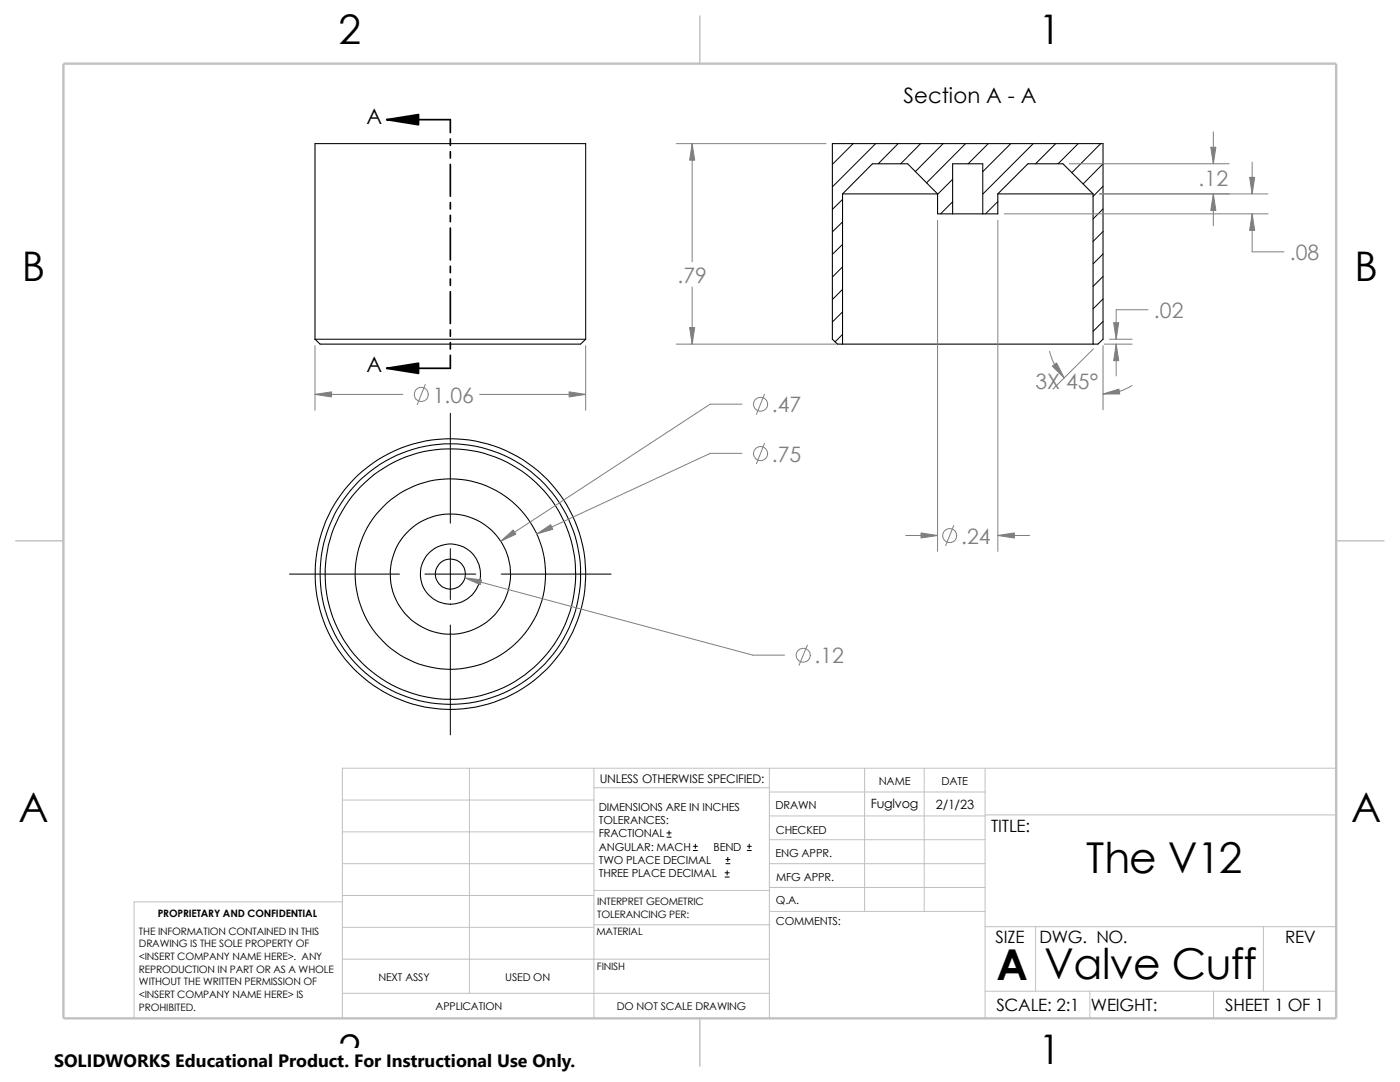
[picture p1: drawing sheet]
<svg xmlns="http://www.w3.org/2000/svg" width="279mm" height="216mm" viewBox="0 0 279 216" stroke-linecap="round" stroke-linejoin="round" font-family="sans-serif">
<g fill="none" stroke="#c0c0c0" stroke-width=".2">
<path d="M68.3 159.6h50.2M93.7 153.3v44.9M118.5 153.3v49.9M118.5 157.2h35M153.5 158h43.1M153.5 153.3v49.9M172.6 153.3v28.6M184.4 153.3v28.6M196.6 153.3v49.9M266.7 153.3h-198.4v49.9M68.3 178.7h50.2M68.3 172.3h50.2"/>
<path d="M68.3 166h50.2M68.3 180h-41.5v23.2M118.5 177.7h35.1M153.5 167.6h43.1M153.5 162.8h43.1M153.5 172.3h43.1M153.5 177.1h43.1M196.6 162.6h70.1M68.3 198.2h85.2M68.3 191.4h85.2M68.3 185h50.2M118.5 184.5h35.1"/>
<path d="M153.6 181.9h43M196.6 197.8h70.1M196.6 184.9h70.1M206.7 184.9v12.9M217.5 197.8v5.4M242.2 197.8v5.4M252.1 184.9v12.9"/>
</g>
<path d="M139.7 3.2v9.5M3.1 107.9h9.6M266.7 107.9h9.5M139.7 203.2v9.5" fill="none" stroke="#c0c0c0" stroke-width=".21"/>
<path d="M12.7 12.7h254v190.5h-254z" fill="none" stroke="#c0c0c0" stroke-width=".47"/>
<g fill="none" stroke="#000" stroke-width=".2">
<path d="M168.1 39.8l-2 2M170.3 28.7l-4.2 4.1M174.8 28.7l-8.7 8.6M179.2 28.7l-3.9 4M183.7 28.7l-4 4M188.2 28.7l-5.5 5.5M190.1 35.8l-3 3M192.7 28.7l-7.8 7.8M197.2 28.7l-4 4M201.7 28.7l-5.6 5.5M206.2 28.7l-10.1 10M210.7 28.7l-4 4"/>
<path d="M215.2 28.7l-4 4M219.7 28.7l-5.8 5.8M220.1 32.7l-3.9 4M220.1 37.2l-2 2M168.1 44.3l-2 2M168.1 48.8l-2 2M168.1 53.3l-2 2M168.1 57.7l-2 2.1M190.1 40.3l-2.4 2.4M199.1 40.2l-2.4 2.5M220.1 41.7l-2 2M220.1 46.2l-2 2"/>
<path d="M220.1 50.7l-2 2M220.1 55.2l-2 1.9M220.1 59.6l-2 2M168.1 62.2l-2 2.1M168.1 66.7l-1.4 1.5M220.1 64.1l-2 2M89.9 82.5v21.9M57.8 114.6h21.9M84.8 114.6h10.2M89.9 109.5v10.1M100 114.6h22M89.9 124.7v21.9"/>
<path d="M133.1 167h.8M133.1 166.2h.8M133.5 165.8v.8M138.3 169.7h.9M138.3 168.9h.9M138.8 168.4v.9M144.7 175h.8M144.7 174.2h.8M144.9 172.3h.8M144.9 171.5h.8M145.1 173.7v.9M145.2 171.1v.8"/>
<path d="M149.1 169.7h.8M149.1 168.9h.8M149.5 168.4v.9"/>
</g>
<g fill="none" stroke="#000" stroke-width=".21">
<path d="M168.1 38.7l6-6h7l6 6M168.1 38.7v30M168.1 38.7h19M187.1 38.7v4h3M199.1 38.7h19M199.1 38.7v4h-3M199.1 38.7l6-6h7l6 6M218.1 38.7v30M190.1 42.7h6M190.1 42.7v-10h6v10M62.9 67.7l1 1h52l1-1M62.9 67.7v-39h54v39"/>
<path d="M62.9 67.7h54M168.1 68.7h-1l-1-1v-39h54v39l-1 1h-1M168.1 68.7h50"/>
<circle cx="89.9" cy="114.5" r="12"/>
<circle cx="89.9" cy="114.5" r="26"/>
<circle cx="89.9" cy="114.6" r="19"/>
<circle cx="89.9" cy="114.6" r="27"/>
<circle cx="89.9" cy="114.5" r="25"/>
<circle cx="89.9" cy="114.6" r="6"/>
<circle cx="89.9" cy="114.6" r="3"/>
</g>
<g fill="none" stroke="#808080" stroke-width=".2">
<path d="M135 28.7h29.8M138.1 28.7v23.5M213.4 32.7h31.9M219.4 38.7h33.7M242.1 26.3v6.4M242.1 38.7v6.3M249.9 32.3v6.4M138.1 57.3v11.4M187.1 43.9v66.1M199.1 43.9v66.1M200.4 42.7h52.7M249.9 42.7v7.5h6.3"/>
<path d="M62.9 69v12.9M62.9 78.7h17.5M84.9 76.7l-1.6 4M95.7 78.7h21.2M116.9 69v12.9M135 68.7h31.9M152.6 78.7l-1.6 4M209.5 70.1a10.9 10.9 0 0 0 2.9 5.3M218.2 69.6l-8.1 8M220.1 69v12.8M220.4 68.7h5.5M221.4 67.7h4.5"/>
<path d="M222.8 68.7v6.3M225.9 76.9a10.7 10.7 0 0 1-5.8 1.7M229.1 61.8h-6.3v5.9M148.1 90.5h-6.4l-34.6 16.1M148.1 80.6h-6.4l-41.8 27.4M152.6 88.5l-1.6 4M92.8 115.3l57.4 15.4h6.4M180.8 106.8h6.3M190.3 104.9l-1.6 4M199.1 106.8h6.4M161.1 128.7l-1.6 4.1"/>
<circle cx="84.1" cy="78.7" r="1.41"/>
<circle cx="151.8" cy="90.5" r="1.41"/>
<circle cx="151.8" cy="80.7" r="1.4"/>
<circle cx="189.5" cy="106.9" r="1.4"/>
<circle cx="160.3" cy="130.7" r="1.4"/>
</g>
<g fill="#808080" stroke="#808080" stroke-width=".2">
<path d="M199.1 106.8l3.3-.5v1.1z"/>
<path d="M183.8 106.3l3.3 .5-3.3 .6z"/>
<path d="M241.6 29.4h1.1l-.6 3.3z"/>
<path d="M242.1 38.7l.6 3.3h-1.1z"/>
<path d="M210 73.1l.9-.7 1.5 3z"/>
<path d="M220.1 78.6l3.2-1 .2 1z"/>
<path d="M222.8 68.7l.5 3.3h-1.1z"/>
<path d="M222.2 64.4h1.1l-.5 3.3z"/>
<path d="M137.6 65.4h1l-.5 3.3z"/>
<path d="M138.1 28.7l.5 3.3h-1z"/>
<path d="M249.9 42.7l.5 3.3h-1z"/>
<path d="M249.4 35.4h1l-.5 3.3z"/>
<path d="M113.6 78.2l3.3 .5-3.3 .5z"/>
<path d="M62.9 78.7l3.3-.5v1z"/>
<path d="M92.8 115.3l3.3 .4-.3 1z"/>
<path d="M107.1 106.6l2.8-1.9 .4 .9z"/>
<path d="M99.9 108l2.5-2.3 .6 .9z"/>
</g>
<path d="M77.2 23.9l6.3-1v2zM77.2 73.5l6.3-1v2z" fill="#000" stroke="#000" stroke-width=".34"/>
<g fill="none" stroke="#000" stroke-width=".34">
<path d="M77.2 23.9h12.7v2.6M89.9 27.7v1.3M89.9 30.3v1.2M89.9 32.8v6.4M89.9 40.4v1.3M89.9 43v1.2M89.9 45.5v6.4M89.9 53.1v1.3M89.9 55.7v1.2M89.9 58.2v6.4M89.9 70.9v2.6h-12.7M89.9 65.8v1.3"/>
<path d="M89.9 68.4v1.2"/>
</g>
<path d="M10.8 209.2h104.1v6.7h-104.1z" fill="#fff"/>
<g font-size="8.5">
<text x="216.8" y="174.1">The V12</text>
<text x="198.8" y="195.5">A</text>
<text x="208.4" y="195.3">Valve Cuff</text>
</g>
<g font-size="8.1">
<text x="67.6" y="8.8">2</text>
<text x="207.3" y="8.8">1</text>
<text x="4.4" y="56.1">B</text>
<text x="270.3" y="56.1">B</text>
<text x="3.7" y="164.1">A</text>
<text x="269.6" y="164.1">A</text>
<text x="67.6" y="212.3">2</text>
<text x="207.3" y="212.3">1</text>
</g>
<g font-size="4.2">
<text x="180.3" y="20.6">Section A - A</text>
<text x="73.1" y="24.7">A</text>
<text x="73.1" y="74.3">A</text>
</g>
<g font-size="4.2" fill="#808080">
<text x="239.2" y="37.1">.12</text>
<text x="257.4" y="51.9">.08</text>
<text x="135.2" y="56.4">.79</text>
<text x="230.3" y="63.5">.02</text>
<text x="206.7" y="77.6">3X 45°</text>
<text x="86.4" y="80.3">1.06</text>
<text x="154.1" y="82.3">.47</text>
<text x="154.1" y="92.1">.75</text>
<text x="191.8" y="108.5">.24</text>
<text x="162.6" y="132.4">.12</text>
</g>
<text font-size="3.6" x="10.8" y="213">SOLIDWORKS Educational Product. For Instructional Use Only.</text>
<g font-size="3.4">
<text x="197.8" y="166">TITLE:</text>
<text x="198.7" y="188.1">SIZE</text>
<text x="207.5" y="188.1">DWG. NO.</text>
<text x="256.5" y="188.2">REV</text>
<text x="198.8" y="201.7">SCALE: 2:1</text>
<text x="217.7" y="201.8">WEIGHT:</text>
<text x="244.5" y="201.7">SHEET 1 OF 1</text>
</g>
<g font-size="2.5">
<text x="173.8" y="161.3">Fuglvog</text>
<text x="186.7" y="161.4">2/1/23</text>
</g>
<text font-size="2.4" x="119.7" y="156.2">UNLESS OTHERWISE SPECIFIED:</text>
<g font-size="2.2">
<text x="119.5" y="161.8">DIMENSIONS ARE IN INCHES</text>
<text x="154.8" y="161.5">DRAWN</text>
<text x="175.4" y="156.7">NAME</text>
<text x="187.9" y="156.7">DATE</text>
<text x="119.5" y="164.4">TOLERANCES:</text>
<text x="119.5" y="167.1">FRACTIONAL</text>
<text x="154.8" y="166.3">CHECKED</text>
<text x="119.5" y="172.4">TWO PLACE DECIMAL</text>
<text x="119.5" y="169.8">ANGULAR: MACH</text>
<text x="142.4" y="169.8">BEND</text>
<text x="154.8" y="171">ENG APPR.</text>
<text x="119.5" y="175">THREE PLACE DECIMAL</text>
<text x="154.9" y="175.7">MFG APPR.</text>
<text x="154.9" y="184.7">COMMENTS:</text>
<text x="154.9" y="180.5">Q.A.</text>
</g>
<g font-size="2.1">
<text x="75.5" y="195.7">NEXT ASSY</text>
<text x="100.8" y="195.7">USED ON</text>
<text x="86.9" y="201.5">APPLICATION</text>
<text x="123.1" y="201.6">DO NOT SCALE DRAWING</text>
</g>
<g font-size="2">
<text x="31.5" y="183">PROPRIETARY AND CONFIDENTIAL</text>
<text x="119.2" y="180.6">INTERPRET GEOMETRIC</text>
<text x="119.2" y="183.1">TOLERANCING PER:</text>
<text x="27.7" y="186.5">THE INFORMATION CONTAINED IN THIS</text>
<text x="27.7" y="189.1">DRAWING IS THE SOLE PROPERTY OF</text>
<text x="27.7" y="191.6">&lt;INSERT COMPANY NAME HERE&gt;. ANY</text>
<text x="119" y="186.6">MATERIAL</text>
<text x="27.7" y="194.1">REPRODUCTION IN PART OR AS A WHOLE</text>
<text x="27.7" y="196.6">WITHOUT THE WRITTEN PERMISSION OF</text>
<text x="119.1" y="193.5">FINISH</text>
<text x="27.7" y="199.1">&lt;INSERT COMPANY NAME HERE&gt; IS</text>
<text x="27.7" y="201.7">PROHIBITED.</text>
</g>
</svg>
